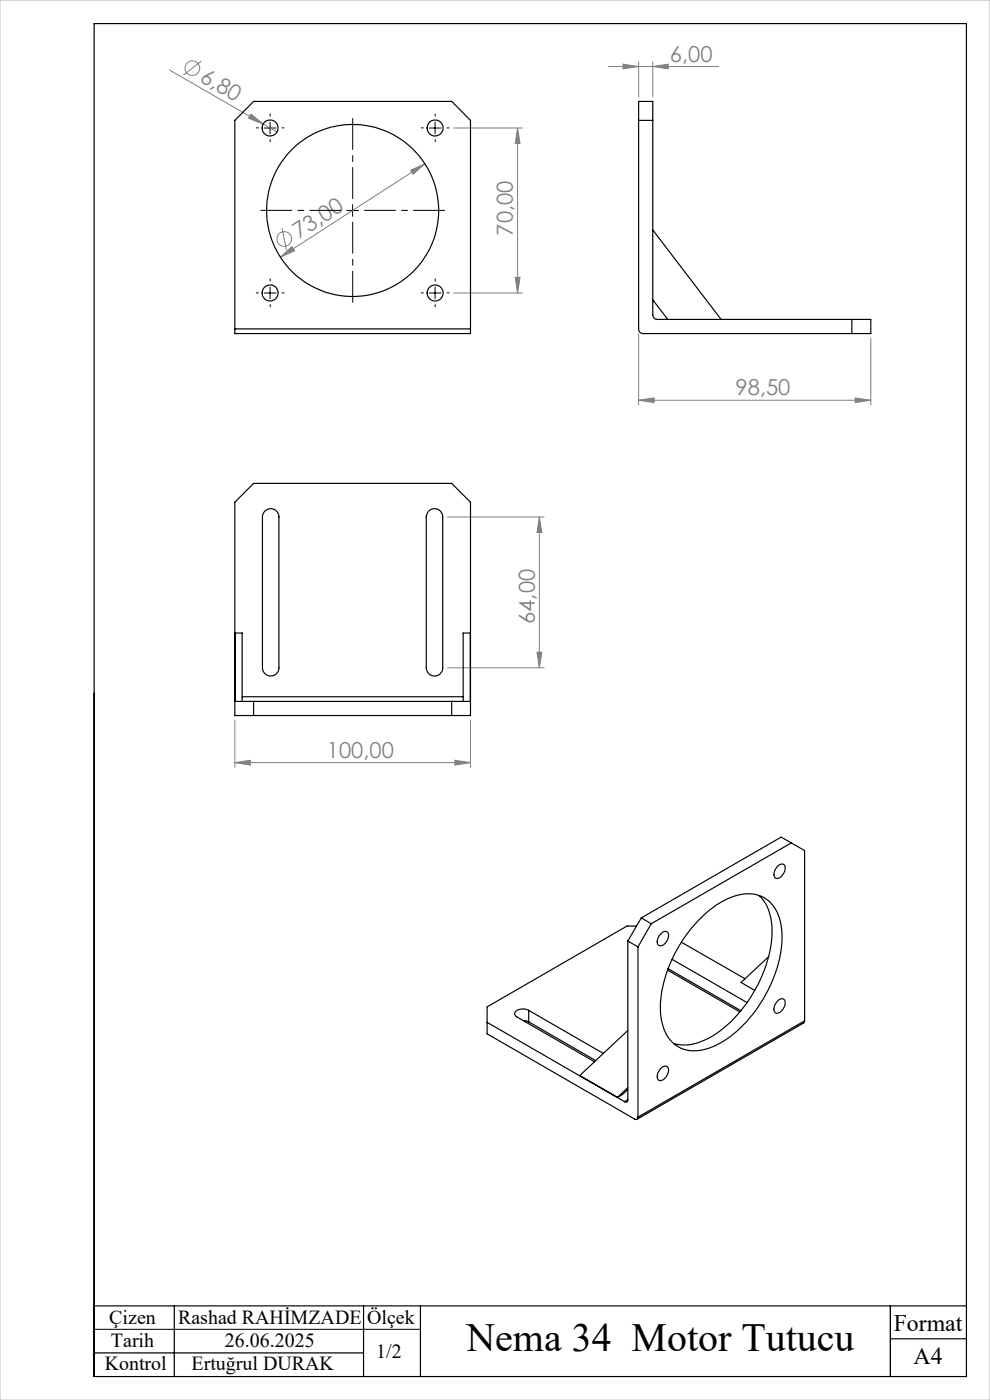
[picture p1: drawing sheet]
<svg xmlns="http://www.w3.org/2000/svg" width="210mm" height="297mm" viewBox="0 0 210 297" stroke-linecap="round" stroke-linejoin="round" font-family="sans-serif">
<g fill="none" stroke="#808080" stroke-width=".21">
<path d="M35.9 14.8l19.9 11.5M42.7 13l-3.8 2.9M129.1 14.1h23.3M132.2 13.6l3.3 .5-3.3 .5zM135.5 13.1v7.4M138.5 14.1l3.2-.5v1zM138.5 13.1v7.4M53.2 24.2l2.6 2.1-3.1-1.2zM55.8 26.3l3 1.7M87.1 36.1l3-1.4-2.5 2.3zM90.1 34.7l-30.6 19.8M96.2 27.2h14.6"/>
<path d="M109.8 27.2v35M109.8 27.2l.5 3.2h-1zM59.5 54.5l2.4-2.2 .6 .9zM59.8 48.4l.9 4.7M109.3 58.8h1l-.5 3.4zM96.2 62.2h14.6M135.5 70.8v15.1M184.7 71.8v14.1M135.5 84.9l3.2-.5v1zM135.5 84.9h49.2M181.4 84.4l3.3 .5-3.3 .5zM94.9 109.7h20.5"/>
<path d="M114.4 109.7l.5 3.3h-1zM114.4 109.7v32M113.9 138.4h1l-.5 3.3zM49.8 152.8v10M94.9 141.7h20.5M99.8 152.8v10M49.8 161.8l3.3-.5v1zM49.8 161.8h50M96.5 161.3l3.3 .5-3.3 .5z"/>
<circle cx="40.8" cy="14.5" r="1.55"/>
<circle cx="60.3" cy="50.7" r="1.55"/>
</g>
<path d="M72.3 44.6h-17M74.8 42.1v-17M74.8 47.1v17M77.3 44.6h17" fill="none" stroke="#000" stroke-width=".21" stroke-dasharray="15.2 1.3 1.3 1.3" stroke-dashoffset="8.6"/>
<g fill="none" stroke="#000" stroke-width=".21" stroke-dasharray="15.2 1.3 1.3 1.3">
<path d="M54.8 27.1h-.4M57.3 24.6v-.4M57.3 29.6v.5M59.8 27.1h.5M89.8 27.1h-.4M92.3 24.6v-.4M92.3 29.6v.5M94.8 27.1h.5M57.3 59.6v-.4M92.3 59.6v-.4M54.8 62.1h-.4M57.3 64.6v.5"/>
<path d="M59.8 62.1h.5M89.8 62.1h-.4M92.3 64.6v.5M94.8 62.1h.5"/>
</g>
<path d="M56.1 27.2h2.5M57.3 25.9v2.5M91.1 27.2h2.5M92.3 25.9v2.5M73.6 44.7h2.5M74.8 43.4v2.5M56.1 62.2h2.5M57.3 60.9v2.5M91.1 62.2h2.5M92.3 60.9v2.5M20 282h69.2" fill="none" stroke="#000" stroke-width=".21"/>
<path d="M20 5h185v287h-185zM20 277h185M37 277v15M77.1 277v15M89.2 277v15M188.9 277v15M20 287h57.1M188.9 284h16.1" fill="none" stroke="#000" stroke-width=".25"/>
<path d="M0 0h210v297h-210z" fill="none" stroke="#c0c0c0" stroke-width=".21"/>
<g fill="#808080">
<path d="M53.2 24.2l2.6 2.1-3.1-1.2z"/>
<path d="M49.8 161.8l3.3-.5v1zM96.5 161.3l3.3 .5-3.3 .5z"/>
<path d="M87.1 36.1l.5 .9 2.5-2.3zM59.5 54.5l3-1.3-.6-.9z"/>
<path d="M113.9 138.4h1l-.5 3.3zM114.4 109.7l.5 3.3h-1z"/>
<path d="M109.8 27.2l.5 3.2h-1zM109.3 58.8h1l-.5 3.4z"/>
<path d="M132.2 13.6l3.3 .5-3.3 .5zM138.5 14.1l3.2-.5v1zM135.5 84.9l3.2-.5v1zM181.4 84.4l3.3 .5-3.3 .5z"/>
</g>
<g fill="none" stroke="#000" stroke-width=".25">
<path d="M135.5 21.5h3v45.3a.96 .96 0 0 0 1 1h45.2v3h-48.2a.96 .96 0 0 1-1-1zM135.5 25.5h3M138.5 48.8l14.5 19M49.8 69.8v1h50v-1M49.8 69.8v-44.3l4-4h42l4 4v44.3M49.8 69.8h50M138.5 63.6l3.1 4.2M180.7 67.8v3M56.1 108.5a1.75 1.75 0 0 1 2-.5 1.75 1.75 0 0 1 1.1 1.7v32a1.75 1.75 0 0 1-1.8 1.7 1.75 1.75 0 0 1-1.7-1.7v-32l.1-.7zM90.9 108.5a1.75 1.75 0 0 1 1.9-.5 1.75 1.75 0 0 1 1.1 1.7v32a1.75 1.75 0 0 1-1.7 1.7 1.75 1.75 0 0 1-1.8-1.7v-32zM49.8 147.8v1M49.8 147.8v-41.3l4-4h42l4 4v41.3"/>
<path d="M49.8 148.8v3h50v-3M49.8 148.8h50M49.8 147.8h.1M49.8 148.8v-14.5h1.6v14.5M51.4 147.8h46.8M53.8 148.8v3M95.8 148.8v3M98.2 148.8v-14.5h1.6v14.5M99.8 147.8h.1M99.8 147.8v1M167.9 178.8l-29.8 17.2M133.2 199.6l2.1 1.3"/>
<path d="M133.2 199.6v33.7M135 196.5h-2l-29.7 17.1v5.7l31.3 18.1a.44 .44 0 0 0 .5 .1 .44 .44 0 0 0 .2-.5M136 194.7l29.7-17.1 5 2.8v36.2M136 194.7l2.1 1.3M136 194.7l-2.8 4.9M138.1 196l-2.8 4.9M140.1 198.2a.87 .87 0 0 1 1.1-.6 .87 .87 0 0 1 .6 1 2 2 0 0 1-2.1 2 1.78 1.78 0 0 1 .4-2.4zM144.5 199.9l13.5 7.7M148.3 195.1a16.3 16.3 0 0 1 10.1-5.5 6.8 6.8 0 0 1 7.2 6 22.8 22.8 0 0 1-3.1 15.3 23.9 23.9 0 0 1-12.1 11.5 7.1 7.1 0 0 1-8.7-2.3 14.1 14.1 0 0 1-1.1-10.9 30.1 30.1 0 0 1 7.7-14.1zM161 190a9.7 9.7 0 0 1 2.8 7.6 28.7 28.7 0 0 1-12.6 22.1 10.5 10.5 0 0 1-8.3 1.7M165.1 183.7a.86 .86 0 0 1 1.1-.3 .86 .86 0 0 1 .3 1.2 1.91 1.91 0 0 1-2 1.7 1.89 1.89 0 0 1 .6-2.6zM103.3 216.9l29.2 16.8"/>
<path d="M110.9 216.5l1.2 .3M112.1 214.3a2.22 2.22 0 0 0-2.9 .6v.4l.5 .5 16.4 9.4M112.1 214.3l15.9 9.2M112.1 214.3v2.5M112.1 216.8l14.3 8.2M133.2 218.6l-10.2 9.6 8 4.6M135.3 200.9v36.1M141.6 205.8l15.4 8.9M141.7 205.5l15.5 8.9M142.6 203.5l15.9 9.2M163.1 202.9l-5.9 5.5 2.9 1.7M164.9 212.4a.91 .91 0 0 1 .8-.5 .91 .91 0 0 1 .8 .5 2.24 2.24 0 0 1-1.8 2.5 1.25 1.25 0 0 1-.2-1.9z"/>
<path d="M170.7 216.6l-.2 .4-35.4 20.5M170.7 216.6l-35.4 20.4M133.2 233.3a.41 .41 0 0 1-.2 .5 .41 .41 0 0 1-.5-.1M133.2 230.7l-2.2 2.1M133.2 231.1l-1.2 1.1-1 .6M133.2 233.3l-.7 .4M140.1 226.7a.87 .87 0 0 1 1.1-.6 .87 .87 0 0 1 .6 1.1 2.2 2.2 0 0 1-1.9 2 1.48 1.48 0 0 1 0-2.2z"/>
<circle cx="57.3" cy="27.1" r="1.69"/>
<circle cx="92.3" cy="27.1" r="1.69"/>
<circle cx="74.8" cy="44.6" r="18.3"/>
<circle cx="57.3" cy="62.2" r="1.7"/>
<circle cx="92.3" cy="62.2" r="1.7"/>
</g>
<text font-size="8.5" x="98.9" y="286.6">Nema 34 Motor Tutucu</text>
<g font-size="5">
<text x="189.6" y="282.4">Format</text>
<text x="193.8" y="289.4">A4</text>
</g>
<g font-size="4.7" fill="#808080">
<text x="42.2" y="17.2" transform="rotate(30 42.2 17.2)">6,80</text>
<text x="142.1" y="13.1">6,00</text>
<text x="63.4" y="50.7" transform="rotate(-33 63.4 50.7)">73,00</text>
<text x="108.8" y="50" transform="rotate(-90 108.8 50)">70,00</text>
<text x="156" y="83.9">98,50</text>
<text x="113.4" y="132.4" transform="rotate(-90 113.4 132.4)">64,00</text>
<text x="69.3" y="160.8">100,00</text>
</g>
<g font-size="4.2">
<text x="23.2" y="280.8">Çizen</text>
<text x="37.8" y="280.8">Rashad RAHİMZADE</text>
<text x="77.9" y="280.8">Ölçek</text>
<text x="23.5" y="285.9">Tarih</text>
<text x="47.7" y="285.9">26.06.2025</text>
<text x="22.2" y="290.7">Kontrol</text>
<text x="40.6" y="290.7">Ertuğrul DURAK</text>
<text x="79.8" y="288.1">1/2</text>
</g>
</svg>
